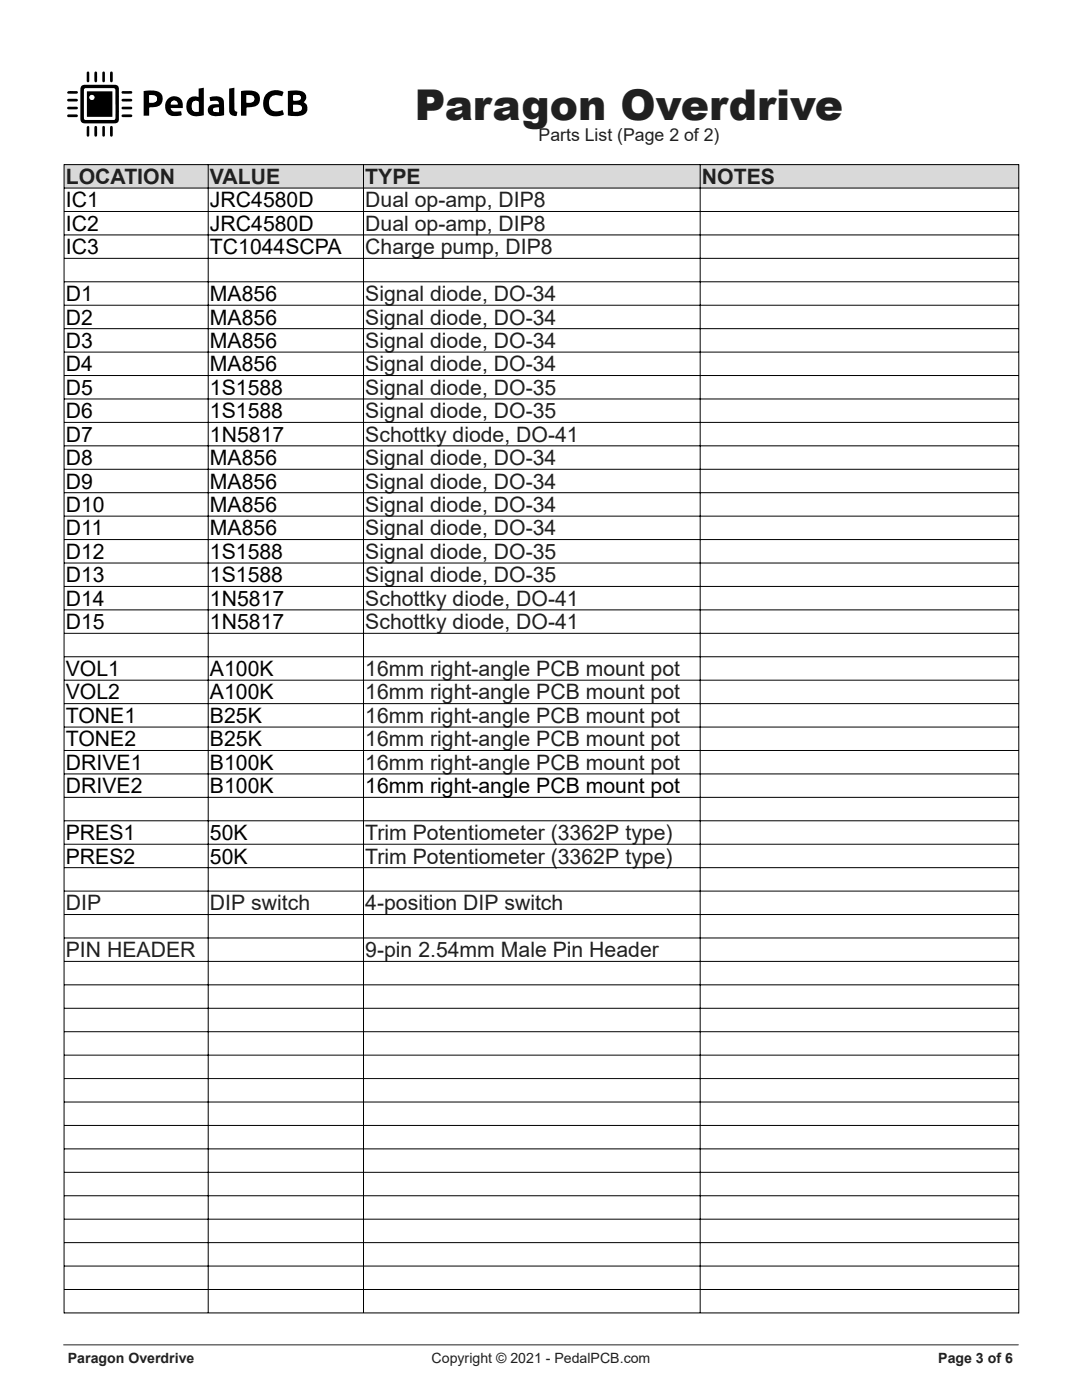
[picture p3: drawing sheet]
<svg xmlns="http://www.w3.org/2000/svg" width="216mm" height="279mm" viewBox="0 0 216 279" stroke-linecap="round" stroke-linejoin="round" font-family="sans-serif">
<path d="M12.7 268.4h190.5" fill="none" stroke="#231f20" stroke-width=".2"/>
<path d="M12.7 12.7v16.4h49.3v-16.4zM16.3 17.1a3.5 3.5 0 0 0-.3 2.2v3a3.4 3.4 0 0 0 .3 2.1 3.5 3.5 0 0 0 2.1 .2h3a3.5 3.5 0 0 0 2.1-.2l.2-.7v-5.4a.99 .99 0 0 0-.9-1.4h-4.4a3.5 3.5 0 0 0-2.1 .2zM57.4 18.2v4.8l1.6 .2a1.84 1.84 0 0 0 2.3-1.7 1.09 1.09 0 0 0-.7-1.1 1.31 1.31 0 0 0 .4-1.5 1.31 1.31 0 0 0-1.4-.8zM39.6 17.7v1.7a1.77 1.77 0 0 0-1.9 .3 1.77 1.77 0 0 0-.5 1.8 1.92 1.92 0 0 0 2.5 1.7l1-.2v-5.5zM28.7 18.2v4.9h1.1v-1.6l.2-.1a1.92 1.92 0 0 0 2.5-1.9 1.67 1.67 0 0 0-1.9-1.4zM48.1 18.2v4.9h1.1v-1.6a4.5 4.5 0 0 0 2.2-.6 1.7 1.7 0 0 0 .3-2 1.7 1.7 0 0 0-1.8-.8zM53.1 18.8a2.66 2.66 0 0 0-.3 3.2 2.66 2.66 0 0 0 3 1.2l.9-.4-.3-.8a1.79 1.79 0 0 1-2.6-.6l-.1-.3a1.58 1.58 0 0 1 .5-1.8 1.58 1.58 0 0 1 1.8-.1h.3l.3-.8a2.76 2.76 0 0 0-3.5 .4zM33.6 19.7a2.03 2.03 0 0 0-.4 2.5 2.03 2.03 0 0 0 2.4 .9l.6-.1-.1-.8-.9 .1a.86 .86 0 0 1-1.1-.7h2.4a1.78 1.78 0 0 0-.7-2.1 1.78 1.78 0 0 0-2.2 .2zM41.8 19.4l.2 .8 .8-.1a.64 .64 0 0 1 .9 .7 1.94 1.94 0 0 0-2.2 .8 1.21 1.21 0 0 0 1.4 1.6l1.8-.2v-2.2a1.44 1.44 0 0 0-2-1.6zM45.7 17.7v3.8a1.19 1.19 0 0 0 .3 1.3 1.19 1.19 0 0 0 1.2 .3l.2-.8a.59 .59 0 0 1-.6-.7v-4.1zM13.4 19.8v.3l.3 .2h1.5l.3-.3-.3-.3zM24.3 19.8v.3l.3 .2h1.5l.3-.3-.3-.3zM13.4 23v.3l.3 .1h1.5l.3-.3-.3-.3zM24.3 22.9v.4l.3 .1h1.5l.3-.3-.3-.3zM18.9 25.2l-.1 1.8 .3 .3 .2-.1 .1-.2v-1.5l-.1-.3zM18.9 14.3l-.1 1.8 .3 .3 .3-.3v-1.5l-.1-.3zM24.3 18.3v.3l.2 .1h1.6l.3-.3-.3-.2zM24.3 21.4v.3l.2 .1h1.6l.3-.3-.3-.2zM22.1 14.3l-.1 1.8 .2 .3 .3-.3v-1.5l-.1-.3zM22.1 25.2l-.1 1.8 .2 .3 .3-.3v-1.6l-.1-.2zM13.4 21.4v.3l.3 .1h1.5l.3-.2-.3-.3zM13.5 18.3l-.1 .3 .3 .1h1.5l.3-.3-.3-.2zM20.5 14.3l-.1 1.8 .3 .3 .2-.3v-1.5l-.1-.3zM17.4 25.2l-.1 1.8 .3 .3 .2-.3v-1.6l-.1-.2zM17.4 14.3l-.1 1.8 .3 .3 .2-.3v-1.5l-.1-.3zM20.5 25.2l-.1 1.8 .3 .3 .2-.3v-1.6l-.1-.2z" fill-rule="evenodd" fill="#fff"/>
<g fill="#000">
<path d="M13.5 18.3l1.7-.1 .3 .2-.3 .3h-1.5l-.3-.1z" fill-rule="evenodd"/>
<path d="M17.4 14.3h.3l.1 .3v1.5l-.2 .3-.3-.3z" fill-rule="evenodd"/>
<path d="M18.9 14.3h.4l.1 .3v1.5l-.3 .3-.3-.3z" fill-rule="evenodd"/>
<path d="M20.5 14.3h.3l.1 .3v1.5l-.2 .3-.3-.3z" fill-rule="evenodd"/>
<path d="M22.1 14.3h.3l.1 .3v1.5l-.3 .3-.2-.3z" fill-rule="evenodd"/>
<path d="M24.3 19.8l1.8-.1 .3 .3-.3 .3h-1.5l-.3-.2z" fill-rule="evenodd"/>
<path d="M24.3 18.3l1.8-.1 .3 .2-.3 .3h-1.6l-.2-.1z" fill-rule="evenodd"/>
<path d="M28.7 18.2l.2-.1a5.1 5.1 0 0 1 3 .4 1.71 1.71 0 0 1 .4 2 1.71 1.71 0 0 1-2 .9l-.5 .1v1.6h-1.1zM29.8 19v1.5a1.44 1.44 0 0 0 1.5-.5 .77 .77 0 0 0-.2-.8 .77 .77 0 0 0-.8-.2z" fill-rule="evenodd"/>
<path d="M39.6 17.7l1.1-.2v5.5a2.72 2.72 0 0 1-3.3-.7 2.21 2.21 0 0 1 1-3l1.2 .1zM38.5 20.3a1.19 1.19 0 0 0 .6 2h.5v-2a.78 .78 0 0 0-1.1 0z" fill-rule="evenodd"/>
<path d="M45.7 17.7l1.1-.2v4.1a.59 .59 0 0 0 .6 .7l-.2 .8a1.19 1.19 0 0 1-1.2-.3 1.19 1.19 0 0 1-.3-1.3z" fill-rule="evenodd"/>
<path d="M48.1 18.2l.2-.1a4.9 4.9 0 0 1 3.2 .5 1.7 1.7 0 0 1 .2 2 1.7 1.7 0 0 1-1.8 .8l-.7 .1v1.6h-1.1zM49.2 19v1.5a1.06 1.06 0 0 0 1.5-1 1.38 1.38 0 0 0-1.5-.5z" fill-rule="evenodd"/>
<path d="M57.4 18.2l1.7-.2a1.65 1.65 0 0 1 2 1.4l-.1 .4-.4 .6a1.41 1.41 0 0 1 .7 1.6 1.41 1.41 0 0 1-1.3 1.1l-1 .1-1.6-.2zM58.5 20.9v1.3l.7 .1a.74 .74 0 0 0 .9-.3 .74 .74 0 0 0 0-.9l-.6-.2zM58.6 19l-.1 .9a1.42 1.42 0 0 0 1.5-.2 .67 .67 0 0 0-.2-.7 .67 .67 0 0 0-.7-.1z" fill-rule="evenodd"/>
<path d="M13.4 21.4l1.8-.1 .3 .3-.3 .2h-1.5l-.3-.1z" fill-rule="evenodd"/>
<path d="M13.4 23l1.8-.2 .3 .3-.3 .3h-1.5l-.3-.1z" fill-rule="evenodd"/>
<path d="M13.4 19.8l1.8-.1 .3 .3-.3 .3h-1.5l-.3-.2z" fill-rule="evenodd"/>
<path d="M17.4 25.2h.3l.1 .2v1.6l-.2 .3-.3-.3z" fill-rule="evenodd"/>
<path d="M18.9 25.2h.4l.1 .3v1.5l-.1 .2-.2 .1-.3-.3z" fill-rule="evenodd"/>
<path d="M20.5 25.2h.3l.1 .2v1.6l-.2 .3-.3-.3z" fill-rule="evenodd"/>
<path d="M22.1 25.2h.3l.1 .2v1.6l-.3 .3-.2-.3z" fill-rule="evenodd"/>
<path d="M16.3 17.1a3.5 3.5 0 0 1 2.1-.2h3a3.6 3.6 0 0 1 2.1 .2l.2 .7v5.4a.99 .99 0 0 1-.9 1.4h-4.4a3.5 3.5 0 0 1-2.1-.2 3.4 3.4 0 0 1-.3-2.1v-3a3.5 3.5 0 0 1 .3-2.2zM16.9 17.7l-.1 .3v5.8l.4 .1h5.6l.2-.3v-5.8l-.4-.2z" fill-rule="evenodd"/>
<path d="M24.3 21.4l1.8-.1 .3 .2-.3 .3h-1.6l-.2-.1z" fill-rule="evenodd"/>
<path d="M24.3 22.9l1.8-.1 .3 .3-.3 .3h-1.5l-.3-.1z" fill-rule="evenodd"/>
<path d="M33.6 19.7a1.78 1.78 0 0 1 2.2-.2 1.78 1.78 0 0 1 .7 2.1h-2.4a1 1 0 0 0 1.4 .7l.6-.1 .1 .7a2.8 2.8 0 0 1-2.8-.3 2.32 2.32 0 0 1 .2-2.9zM34.2 20.3l-.1 .5h1.4a.7 .7 0 0 0-.5-.7 .7 .7 0 0 0-.8 .2z" fill-rule="evenodd"/>
<path d="M41.8 19.4a2.18 2.18 0 0 1 2.8 .6l.1 3a3.7 3.7 0 0 1-2.9-.2 1.24 1.24 0 0 1-.1-1.5 1.24 1.24 0 0 1 1.4-.5h.6a.74 .74 0 0 0-.4-.7 .74 .74 0 0 0-.8 0l-.5 .1zM42.6 21.6l-.1 .1a.41 .41 0 0 0 .3 .6l.9 .1v-.9z" fill-rule="evenodd"/>
<path d="M53.1 18.8a2.76 2.76 0 0 1 3.5-.4l-.3 .8h-.3a1.67 1.67 0 0 0-2.3 .7 1.67 1.67 0 0 0 .9 2.3h.7l1.1-.2 .3 .8a2.7 2.7 0 0 1-4.1-1.5v-1.3z" fill-rule="evenodd"/>
</g>
<g fill="#fff">
<path d="M16.9 17.7l5.7-.1 .4 .2v5.8l-.2 .3h-5.6l-.4-.1v-5.8zM17.3 18.2v5.1h5.1v-5.1z" fill-rule="evenodd"/>
<path d="M58.5 20.9h.7a.74 .74 0 0 1 .8 .2 .74 .74 0 0 1 .1 .9l-.5 .2h-1.1z" fill-rule="evenodd"/>
<path d="M58.6 19l.5-.1a.64 .64 0 0 1 .7 .2 .64 .64 0 0 1 .1 .8l-1.4 .1z" fill-rule="evenodd"/>
<path d="M38.5 20.3a.72 .72 0 0 1 1.1 .1v1.9a1.03 1.03 0 0 1-1.1-.2 1.03 1.03 0 0 1-.2-1.1z" fill-rule="evenodd"/>
<path d="M29.8 19h.5a.78 .78 0 0 1 1 .8 .78 .78 0 0 1-1.1 .7h-.4z" fill-rule="evenodd"/>
<path d="M49.2 19h.5a.79 .79 0 0 1 1 .8 .79 .79 0 0 1-1 .7h-.5z" fill-rule="evenodd"/>
<path d="M34.2 20.3a.7 .7 0 0 1 .8-.2 .7 .7 0 0 1 .5 .7h-1.4z" fill-rule="evenodd"/>
<path d="M42.6 21.6l1.1-.1v.9l-.9-.1a.42 .42 0 0 1-.3-.3 .42 .42 0 0 1 .1-.4z" fill-rule="evenodd"/>
</g>
<path d="M17.3 18.2v5.1h5.1v-5.1zM17.9 19.4a.49 .49 0 0 0 .9 0 .49 .49 0 0 0-.9 0z" fill-rule="evenodd" fill="#000"/>
<circle cx="18.3" cy="19.4" r=".49" fill="#fff"/>
<path d="M12.8 32.9h190.5v4.6h-190.5z" fill-rule="evenodd" fill="#d9d9d9"/>
<g fill="none" stroke="#000" stroke-width=".2">
<path d="M12.8 32.8v229.3M12.8 32.9h190.5M12.8 37.5h190.5M41.5 32.9v229.1M72.5 32.9v229.1M139.7 32.9v229.1M203.3 32.8v229.3M12.8 42.2h190.5M12.8 46.9h190.5M12.8 51.6h190.5M12.8 56.2h190.5M12.8 60.9h190.5"/>
<path d="M12.8 65.6h190.5M12.8 70.3h190.5M12.8 74.9h190.5M12.8 79.6h190.5M12.8 84.3h190.5M12.8 89h190.5M12.8 93.7h190.5M12.8 98.3h190.5M12.8 103h190.5M12.8 107.7h190.5M12.8 112.4h190.5M12.8 117h190.5"/>
<path d="M12.8 121.7h190.5M12.8 126.4h190.5M12.8 131.1h190.5M12.8 135.7h190.5M12.8 140.4h190.5M12.8 145.1h190.5M12.8 149.8h190.5M12.8 154.5h190.5M12.8 159.1h190.5M12.8 163.8h190.5M12.8 168.5h190.5M12.8 173.2h190.5"/>
<path d="M12.8 177.8h190.5M12.8 182.5h190.5M12.8 187.2h190.5M12.8 191.9h190.5M12.8 196.5h190.5M12.8 201.2h190.5M12.8 205.9h190.5M12.8 210.6h190.5M12.8 215.3h190.5M12.8 219.9h190.5M12.8 224.6h190.5M12.8 229.3h190.5"/>
<path d="M12.8 234h190.5M12.8 238.6h190.5M12.8 243.3h190.5M12.8 248h190.5M12.8 252.7h190.5M12.8 257.3h190.5M12.8 262h190.5"/>
</g>
<text font-size="8.5" fill="#231f20" x="82.8" y="23.9">Paragon Overdrive</text>
<g font-size="4.2" fill="#231f20">
<text x="13.1" y="36.7">LOCATION</text>
<text x="41.9" y="36.7">VALUE</text>
<text x="72.9" y="36.7">TYPE</text>
<text x="72.9" y="41.4">Dual op-amp, DIP8</text>
<text x="140.1" y="36.7">NOTES</text>
<text x="72.9" y="46.1">Dual op-amp, DIP8</text>
<text x="72.9" y="50.7">Charge pump, DIP8</text>
<text x="72.9" y="60.1">Signal diode, DO-34</text>
<text x="72.9" y="64.8">Signal diode, DO-34</text>
<text x="72.9" y="69.4">Signal diode, DO-34</text>
<text x="72.9" y="74.1">Signal diode, DO-34</text>
<text x="72.9" y="78.8">Signal diode, DO-35</text>
<text x="72.9" y="83.5">Signal diode, DO-35</text>
<text x="72.9" y="88.2">Schottky diode, DO-41</text>
<text x="72.9" y="92.8">Signal diode, DO-34</text>
<text x="72.9" y="97.5">Signal diode, DO-34</text>
<text x="72.9" y="102.2">Signal diode, DO-34</text>
<text x="72.9" y="106.9">Signal diode, DO-34</text>
<text x="72.9" y="111.5">Signal diode, DO-35</text>
<text x="72.9" y="116.2">Signal diode, DO-35</text>
<text x="72.9" y="120.9">Schottky diode, DO-41</text>
<text x="72.9" y="125.6">Schottky diode, DO-41</text>
<text x="72.9" y="134.9">16mm right-angle PCB mount pot</text>
<text x="72.9" y="139.6">16mm right-angle PCB mount pot</text>
<text x="72.9" y="144.3">16mm right-angle PCB mount pot</text>
<text x="72.9" y="149">16mm right-angle PCB mount pot</text>
<text x="72.9" y="153.6">16mm right-angle PCB mount pot</text>
<text x="72.9" y="167.7">Trim Potentiometer (3362P type)</text>
<text x="72.9" y="172.3">Trim Potentiometer (3362P type)</text>
<text x="13.1" y="181.7">DIP</text>
<text x="41.9" y="181.7">DIP switch</text>
<text x="72.9" y="181.7">4-position DIP switch</text>
<text x="13.1" y="191">PIN HEADER</text>
<text x="72.9" y="191">9-pin 2.54mm Male Pin Header</text>
</g>
<g font-size="4.2">
<text x="13.1" y="41.4">IC1</text>
<text x="41.9" y="41.4">JRC4580D</text>
<text x="13.1" y="46.1">IC2</text>
<text x="41.9" y="46.1">JRC4580D</text>
<text x="13.1" y="50.7">IC3</text>
<text x="41.9" y="50.7">TC1044SCPA</text>
<text x="13.1" y="60.1">D1</text>
<text x="13.1" y="64.8">D2</text>
<text x="41.9" y="60.1">MA856</text>
<text x="41.9" y="64.8">MA856</text>
<text x="13.1" y="69.4">D3</text>
<text x="41.9" y="69.4">MA856</text>
<text x="13.1" y="74.1">D4</text>
<text x="41.9" y="74.1">MA856</text>
<text x="13.1" y="78.8">D5</text>
<text x="13.1" y="83.5">D6</text>
<text x="41.9" y="78.8">1S1588</text>
<text x="41.9" y="83.5">1S1588</text>
<text x="13.1" y="88.2">D7</text>
<text x="41.9" y="88.2">1N5817</text>
<text x="13.1" y="92.8">D8</text>
<text x="41.9" y="92.8">MA856</text>
<text x="13.1" y="97.5">D9</text>
<text x="41.9" y="97.5">MA856</text>
<text x="13.1" y="102.2">D10</text>
<text x="13.1" y="106.9">D11</text>
<text x="41.9" y="102.2">MA856</text>
<text x="41.9" y="106.9">MA856</text>
<text x="13.1" y="111.5">D12</text>
<text x="41.9" y="111.5">1S1588</text>
<text x="13.1" y="116.2">D13</text>
<text x="41.9" y="116.2">1S1588</text>
<text x="13.1" y="120.9">D14</text>
<text x="13.1" y="125.6">D15</text>
<text x="41.9" y="120.9">1N5817</text>
<text x="41.9" y="125.6">1N5817</text>
<text x="13.1" y="134.9">VOL1</text>
<text x="41.9" y="134.9">A100K</text>
<text x="13.1" y="139.6">VOL2</text>
<text x="41.9" y="139.6">A100K</text>
<text x="13.1" y="144.3">TONE1</text>
<text x="13.1" y="149">TONE2</text>
<text x="41.9" y="144.3">B25K</text>
<text x="41.9" y="149">B25K</text>
<text x="13.1" y="153.6">DRIVE1</text>
<text x="41.9" y="153.6">B100K</text>
<text x="13.1" y="158.3">DRIVE2</text>
<text x="41.9" y="158.3">B100K</text>
<text x="72.9" y="158.3">16mm right-angle PCB mount pot</text>
<text x="13.1" y="167.7">PRES1</text>
<text x="41.9" y="167.7">50K</text>
<text x="13.1" y="172.3">PRES2</text>
<text x="41.9" y="172.3">50K</text>
</g>
<text font-size="3.5" fill="#231f20" x="107.5" y="28.2">Parts List (Page 2 of 2)</text>
<g font-size="2.8" fill="#231f20">
<text x="13.5" y="272">Paragon Overdrive</text>
<text x="86.1" y="272">Copyright © 2021 - PedalPCB.com</text>
<text x="187.2" y="272">Page 3 of 6</text>
</g>
</svg>
